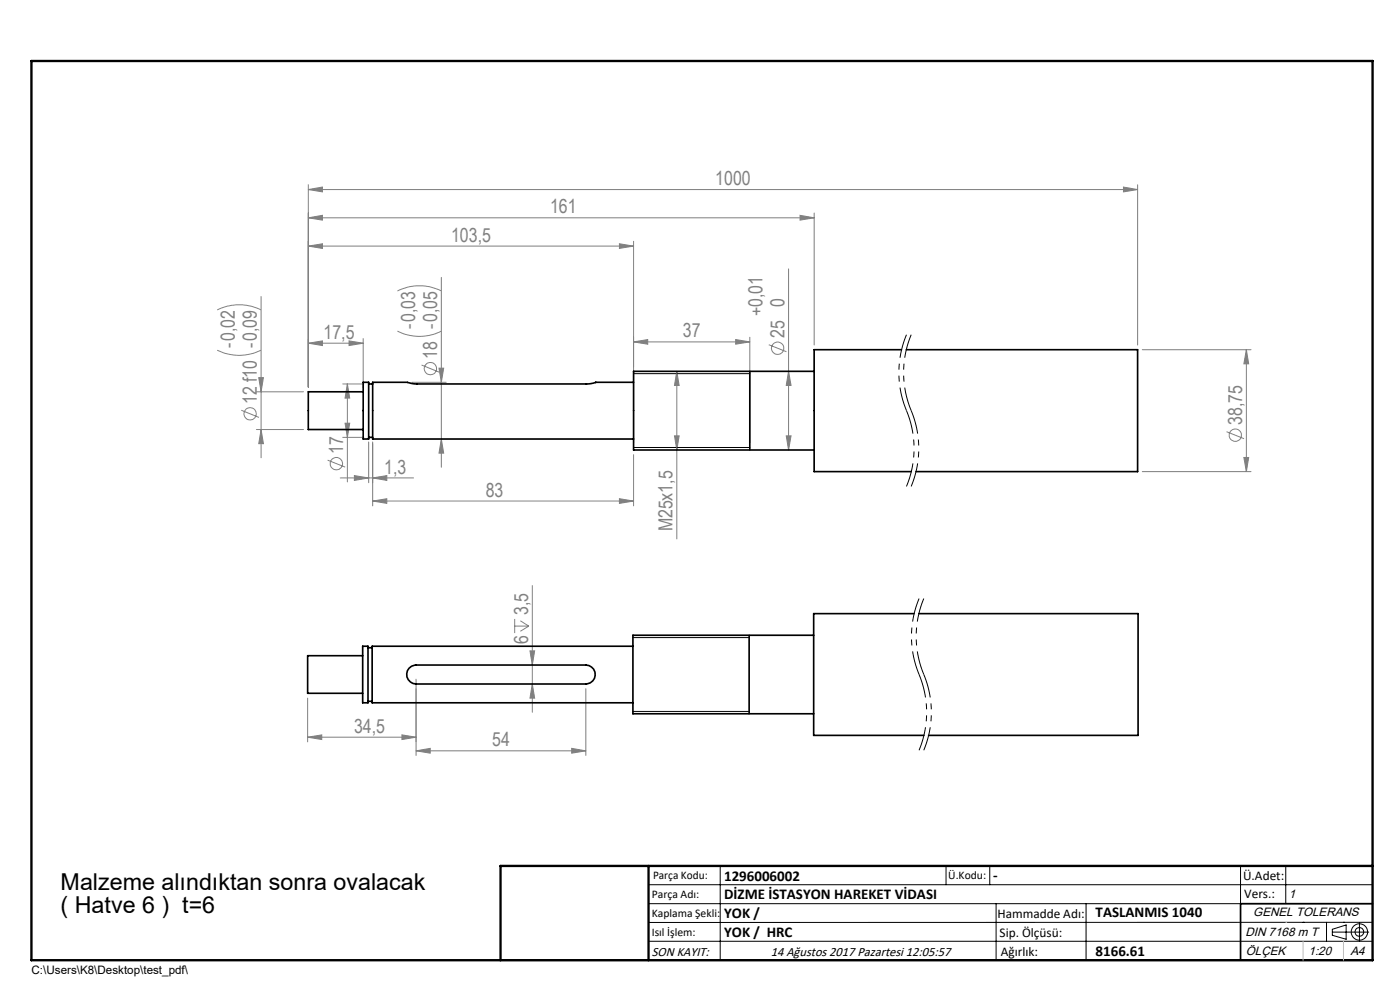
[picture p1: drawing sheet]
<svg xmlns="http://www.w3.org/2000/svg" width="297mm" height="210mm" viewBox="0 0 297 210" stroke-linecap="round" stroke-linejoin="round" font-family="sans-serif">
<g fill="none" stroke="#808080" stroke-width=".21">
<path d="M65.4 39.2v42.9M238.3 39.7l3 .5-3 .5zM241.3 39.2v34M65.4 52.2l3-.5v1zM65.4 46.2l3-.5v1zM65.4 40.2l3-.5v1zM65.4 52.2h69M65.4 46.2h107.3M65.4 40.2h175.9M93.6 58.8v40.3M131.4 51.7l3 .5-3 .5zM134.4 51.2v42.7"/>
<path d="M167.3 57v38.5M169.7 45.7l3 .5-3 .5zM172.7 45.2v28M46.1 74.3a10.4 10.4 0 0 0 9.3 0M46.1 65.7a10.4 10.4 0 0 1 9.3 0M55.4 62.9v34.2M65.4 72.8l3-.5v1zM65.4 72.8h11.6M74 72.3l3 .5-3 .5zM77 71.8v10.3M84.3 70.2a10.2 10.2 0 0 0 9.3 0M84.3 61.7a10.4 10.4 0 0 1 9.3 0"/>
<path d="M89.4 77.4l3.8 1.5M93.1 78.1h1l-.5 3zM134.4 72.5l3-.5v1zM134.4 72.5h24.7M143.6 78.8l.5 3h-1zM143.6 78.8v35.5M156.1 72l3 .5-3 .5zM159.1 71.5v22.4M163.1 73.1l3.7 1.5M167.3 78.8l.5 3h-1zM242.3 74.2h23.1M264.4 74.2l.5 3h-1z"/>
<path d="M264.4 74.2v25.8M51.2 87l3.7 1.5M54.4 83.1h10M54.4 91.1h10M54.9 80.1h1l-.5 3zM55.4 91.1l.5 3h-1zM69.5 97.6l3.7 1.5M72.7 81.4h4.5M72.7 92.8h4.5M73.2 89.8h1l-.5 3zM73.7 81.4l.5 3h-1zM73.7 81.4v20.8"/>
<path d="M78.2 93.8v8.6M79.1 93.8v13.5M87.4 81.1h7.3M93.6 93.1l.5 3h-1zM134.4 96.4v10.9M143.1 92.5h1l-.5 3zM166.8 92.5h1l-.5 3zM260.2 91.6l3.7 1.5M263.9 97h1l-.5 3zM72.2 101.4h15.5M75.2 100.9l3 .5-3 .5zM79.1 106.3l3-.5v1z"/>
<path d="M79.1 101.4l3-.5v1zM79.1 106.3h55.3M131.4 105.8l3 .5-3 .5zM242.3 100h23.1M109.2 131.3v3M109.2 132.8h3M110.4 131.7l1.8 1.1M112.2 132.8l-1.8 1.1M112.4 138.1h1l-.5 3zM112.9 124.2v26.9M65.3 156.4l3-.5v1zM65.3 148.1v9.3"/>
<path d="M65.3 156.4h23M85.3 155.9l3 .5-3 .5zM88.3 159.3l3-.6v1.1zM88.3 159.3h36M88.3 144.1v16.2M112.9 145.1l.5 3h-1zM121.3 158.7l3 .6-3 .5zM124.3 146.1v14.2"/>
<circle cx="91.3" cy="78.2" r="1.29"/>
<circle cx="165" cy="73.9" r="1.31"/>
<circle cx="53.1" cy="87.8" r="1.3"/>
<circle cx="71.4" cy="98.4" r="1.31"/>
<circle cx="262.1" cy="92.3" r="1.31"/>
</g>
<path d="M192.3 71a20.9 20.9 0 0 0 0 16.1M193.3 71a20.9 20.9 0 0 0 0 16.1M192.3 87.1a20.9 20.9 0 0 1 0 16.1M193.3 87.1a20.9 20.9 0 0 1 0 16.1M195 127a20.9 20.9 0 0 0 0 16.1M196 127a20.9 20.9 0 0 0 0 16.1M195 143.1a20.9 20.9 0 0 1 0 16.1M196 143.1a20.9 20.9 0 0 1 0 16.1" fill="none" stroke="#000" stroke-width=".21" stroke-dasharray="6.3 1.3 1.3 1.3 1.3 1.3" stroke-dashoffset="1.3" stroke-linecap="butt"/>
<g fill="none" stroke="#000" stroke-width=".21">
<path d="M134.4 79.3h24.7M134.4 94.9h24.7M134.3 135.2h24.6M134.3 150.9h24.6M137.6 187.7h153.6M137.6 191.7h153.6M137.6 199.7h153.6M152.8 183.7v20M200.7 183.7v4M210 183.7v4M211.3 191.7v12M230.4 191.7v12"/>
<path d="M263.2 183.7v20M272.8 183.7v8M276.4 195.6h.1M281.4 195.6v4.1M282.6 197.7h7.8M282.6 197.1l3-.9v3l-3-.8zM285 195.6h.1M288.4 195.8v3.8M291.2 195.6l-153.6 .1"/>
<circle cx="288.4" cy="197.7" r="1.74"/>
<circle cx="288.4" cy="197.7" r=".93"/>
</g>
<path d="M159.1 78.8v16.7M158.9 134.8v16.6M291.2 191.7h-28v12M106.2 203.7h185" fill="none" stroke="#000" stroke-width=".35"/>
<path d="M6.7 12.9h284.5v190.8h-284.5zM137.6 183.7v20M291.2 183.7h-185v20" fill="none" stroke="#000" stroke-width=".5"/>
<path d="M272.8 195.6h.1M276.4 199.7v4M285 199.7v4" fill="none" stroke="#c0c0c0" stroke-width=".21"/>
<g fill="#808080">
<path d="M121.3 158.7l3 .6-3 .5zM88.3 159.3l3-.6v1.1zM74 72.3l3 .5-3 .5zM65.4 72.8l3-.5v1z"/>
<path d="M65.3 156.4l3-.5v1zM85.3 155.9l3 .5-3 .5zM65.4 52.2l3-.5v1zM131.4 51.7l3 .5-3 .5zM65.4 46.2l3-.5v1zM169.7 45.7l3 .5-3 .5zM65.4 40.2l3-.5v1zM238.3 39.7l3 .5-3 .5zM134.4 72.5l3-.5v1zM156.1 72l3 .5-3 .5zM79.1 106.3l3-.5v1zM131.4 105.8l3 .5-3 .5zM75.2 100.9l3 .5-3 .5zM79.1 101.4l3-.5v1z"/>
<path d="M112.9 145.1l.5 3h-1zM112.4 138.1h1l-.5 3z"/>
<path d="M143.6 78.8l.5 3h-1zM143.1 92.5h1l-.5 3zM167.3 78.8l.5 3h-1zM166.8 92.5h1l-.5 3zM93.1 78.1h1l-.5 3zM93.6 93.1l.5 3h-1zM54.9 80.1h1l-.5 3zM55.4 91.1l.5 3h-1zM264.4 74.2l.5 3h-1zM263.9 97h1l-.5 3zM73.7 81.4l.5 3h-1zM73.2 89.8h1l-.5 3z"/>
</g>
<g fill="none" stroke="#000" stroke-width=".35">
<path d="M172.7 78.8h-38.3v16.7h38.3M191.2 74.2h-18.5v25.8h20.6M192.3 74.2h49v25.8h-47M77 81.1h1.2v12h-1.2zM77 83.1h-11.6v8h11.6M78.2 92.8h.9M78.2 81.4h.9M86.4 81.1h-7.3v12h55.3M86.4 81.1l2 .3h36.3l1.7-.3M126.4 81.1h8M76.9 137.1h1.2v12h-1.2zM76.9 139.1h-11.6v8h11.6"/>
<path d="M78.1 137.4h.9M134.3 137.1h-55.3v12h55.3M172.6 134.8h-38.3v16.6h38.3M193.9 130.2h-21.3v25.8h23.4M194.9 130.2h46.5v25.8h-44.4M78.1 148.8h.9M86.8 141.7l.5-.4 1-.2h36a2.01 2.01 0 0 1 2 2 2.01 2.01 0 0 1-2 2h-36a2.02 2.02 0 0 1-1.8-1.2 2.02 2.02 0 0 1 .3-2.2z"/>
</g>
<g font-size="4.9">
<text x="12.9" y="188.7">Malzeme alındıktan sonra ovalacak</text>
<text x="12.9" y="193.6">( Hatve 6 ) t=6</text>
</g>
<g font-size="4.1" fill="#808080">
<text x="151.8" y="39.3">1000</text>
<text x="116.7" y="45.3">161</text>
<text x="95.7" y="51.2">103,5</text>
<text x="166.4" y="65.2" transform="rotate(-90 166.4 65.2)">0</text>
<text x="68.6" y="71.9">17,5</text>
<text x="88.1" y="69.8" transform="rotate(-90 88.1 69.8)">-0,03</text>
<text x="144.9" y="71.6">37</text>
<text x="161.7" y="67.1" transform="rotate(-90 161.7 67.1)">+0,01</text>
<text x="166.4" y="71.7" transform="rotate(-90 166.4 71.7)">25</text>
<text x="49.8" y="73.8" transform="rotate(-90 49.8 73.8)">-0,02</text>
<text x="92.7" y="76.1" transform="rotate(-90 92.7 76.1)">18 -0,05</text>
<text x="54.5" y="81" transform="rotate(-90 54.5 81)">f10 -0,09</text>
<text x="54.5" y="85.6" transform="rotate(-90 54.5 85.6)">12</text>
<text x="263.5" y="90.2" transform="rotate(-90 263.5 90.2)">38,75</text>
<text x="72.8" y="96.2" transform="rotate(-90 72.8 96.2)">17</text>
<text x="81.5" y="100.5">1,3</text>
<text x="103" y="105.3">83</text>
<text x="142.7" y="112.7" transform="rotate(-90 142.7 112.7)">M25x1,5</text>
<text x="112" y="130.5" transform="rotate(-90 112 130.5)">3,5</text>
<text x="112" y="136.5" transform="rotate(-90 112 136.5)">6</text>
<text x="75.1" y="155.4">34,5</text>
<text x="104.4" y="158.3">54</text>
</g>
<g font-size="3.2">
<text x="153.6" y="186.8">1296006002</text>
<text x="153.6" y="190.8">DİZME İSTASYON HAREKET VİDASI</text>
<text x="210.7" y="186.6">-</text>
<text x="153.6" y="194.8">YOK /</text>
<text x="232.4" y="194.5">TASLANMIS 1040</text>
<text x="153.6" y="198.8">YOK / HRC</text>
<text x="232.4" y="202.8">8166.61</text>
</g>
<g font-size="2.8">
<text x="263.7" y="186.7">Ü.Adet:</text>
<text x="263.9" y="190.5">Vers.:</text>
<text x="211.6" y="194.8">Hammadde Adı:</text>
<text x="138.3" y="202.8">SON KAYIT:</text>
<text x="163.5" y="202.8">14 Ağustos 2017 Pazartesi 12:05:57</text>
<text x="212.1" y="198.7">Sip. Ölçüsü:</text>
<text x="212.3" y="202.7">Ağırlık:</text>
</g>
<g font-size="2.6">
<text x="273.4" y="190.4">1</text>
<text x="265.9" y="194.4">GENEL TOLERANS</text>
<text x="264.2" y="198.5">DIN 7168 m T</text>
<text x="264.3" y="202.6">ÖLÇEK</text>
<text x="277.6" y="202.6">1:20</text>
<text x="286.5" y="202.6">A4</text>
</g>
<g font-size="2.5">
<text x="138.3" y="190.5">Parça Adı:</text>
<text x="138.5" y="186.5">Parça Kodu:</text>
<text x="201.2" y="186.5">Ü.Kodu:</text>
<text x="138.3" y="194.5">Kaplama Şekli:</text>
<text x="138.3" y="198.6">Isıl İşlem:</text>
<text x="6.7" y="206.7">C:\Users\K8\Desktop\test_pdf\</text>
</g>
</svg>
